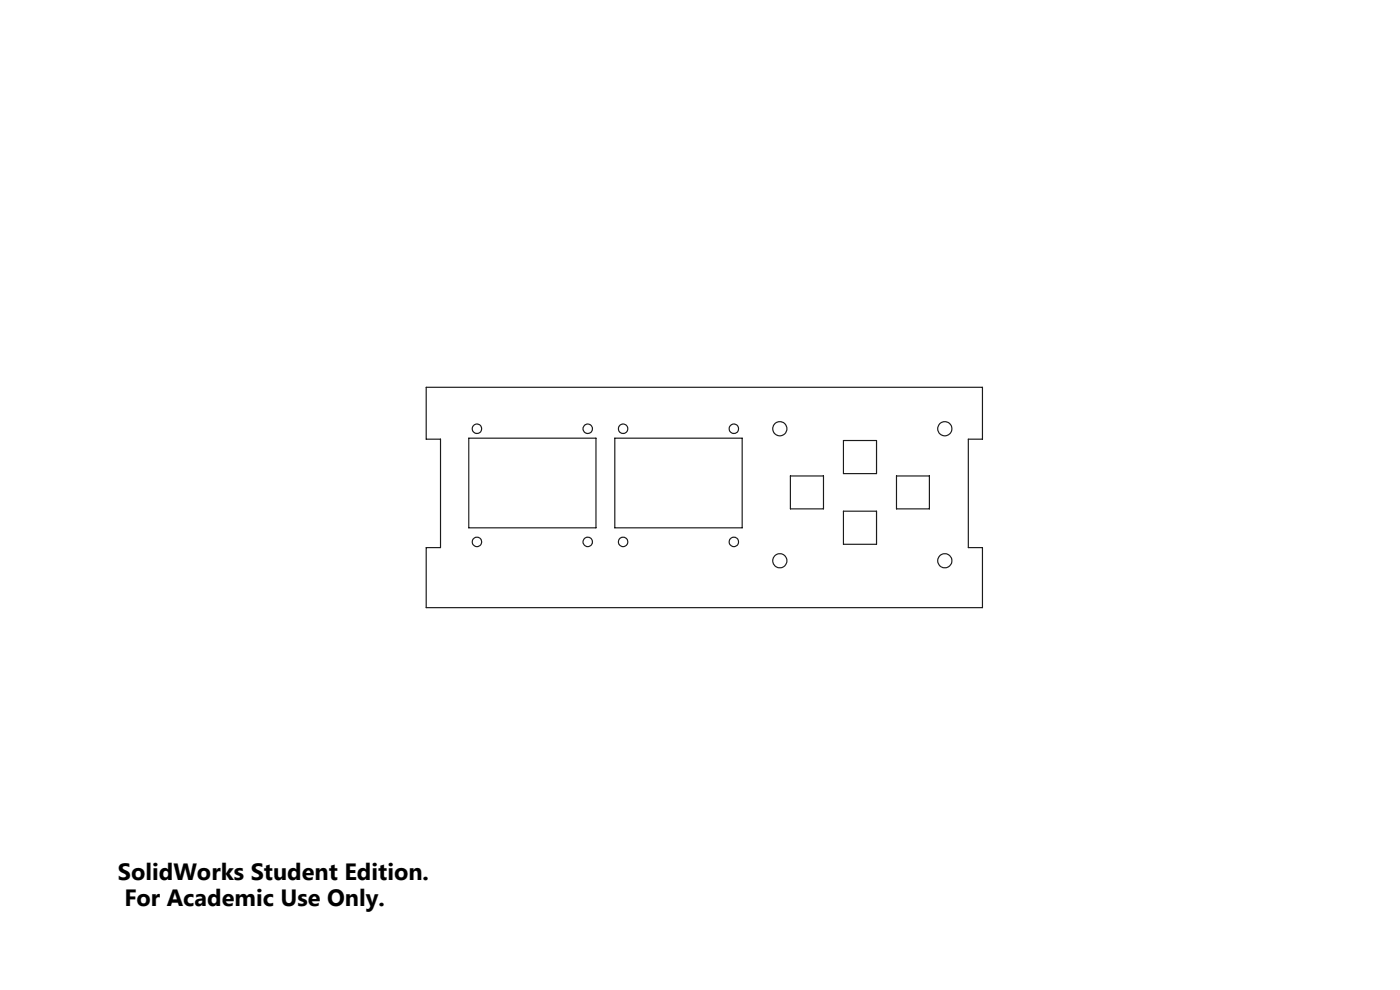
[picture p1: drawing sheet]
<svg xmlns="http://www.w3.org/2000/svg" width="297mm" height="210mm" viewBox="0 0 297 210" stroke-linecap="round" stroke-linejoin="round" font-family="sans-serif">
<g fill="none" stroke="#191924" stroke-width=".25">
<path d="M90.4 82.2h118v11h-3v23h3v12.7h-118v-12.7h3.1v-23h-3.1zM99.4 92.9h27v19.1h-27zM130.4 92.9h27v19.1h-27zM178.9 93.4h7v7.1h-7zM167.7 101h7v6.9h-7zM178.9 108.4h7v7.1h-7zM190.2 101h7v6.9h-7z"/>
<circle cx="101.2" cy="91" r="1"/>
<circle cx="124.7" cy="91" r="1"/>
<circle cx="132.2" cy="90.9" r=".99"/>
<circle cx="155.7" cy="90.9" r=".99"/>
<circle cx="165.4" cy="90.9" r="1.51"/>
<circle cx="200.4" cy="90.9" r="1.51"/>
<circle cx="101.2" cy="114.9" r="1"/>
<circle cx="124.7" cy="114.9" r="1"/>
<circle cx="132.2" cy="114.9" r=".99"/>
<circle cx="155.7" cy="114.9" r=".99"/>
<circle cx="165.4" cy="118.9" r="1.51"/>
<circle cx="200.4" cy="118.9" r="1.51"/>
</g>
<g font-size="5">
<text x="25" y="186.7">SolidWorks Student Edition.</text>
<text x="26.4" y="192.2">For Academic Use Only.</text>
</g>
</svg>
